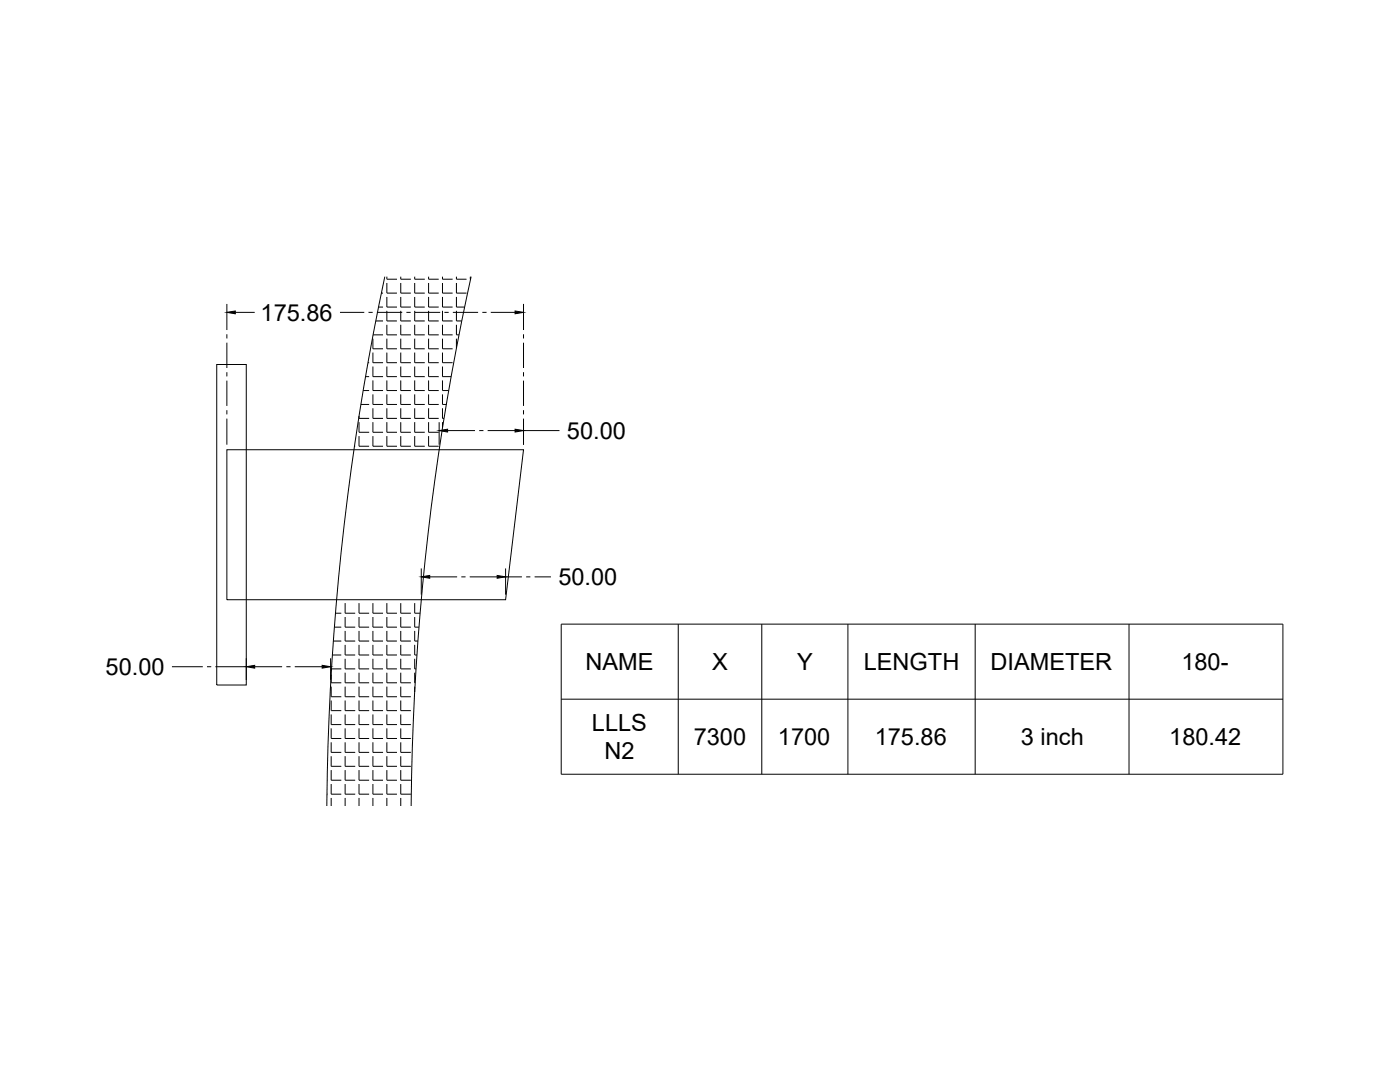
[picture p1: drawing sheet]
<svg xmlns="http://www.w3.org/2000/svg" width="279mm" height="216mm" viewBox="0 0 279 216" stroke-linecap="round" stroke-linejoin="round" font-family="sans-serif">
<!-- layer: 0 -->
<g fill="none" stroke="#000" stroke-width=".2">
<path d="M76.1 58.5h.3M76.8 55.2a527.9 527.9 0 0 0-11.6 105.6M77.2 55.2v.5h2M77.2 56.5v2h2M77.2 59.2v2.1h2M80 55.2v.5h2M80 56.5v2h2M80 59.2v2.1h2M82.8 55.2v.5h2M82.8 56.5v2h2M82.8 59.2v2.1h2M85.5 55.2v.5h2.1"/>
<path d="M85.5 56.5v2h2.1M85.5 59.2v2.1h2.1M88.3 55.2v.5h2M88.3 56.5v2h2M88.3 59.2v2.1h2M91.1 55.2v.5h2M91.1 56.5v2h2M91.1 59.2v2.1h1.6M93.9 55.2v.5M94 55.2a512.1 512.1 0 0 0-11.9 105.6M43.3 72.7h5.8v64h-5.8zM45.3 60.6v5.3"/>
<path d="M45.3 66.7v.8M45.3 68.4v5M45.3 74.3v.8M45.3 75.9v5.1M47 62.3h3.8M67.8 62.3h4.9M72.5 77.9h1.2M73 75.2h.7M73.4 72.4h.3M73.5 62.3h.9M74.4 67.6v2h2M74.4 70.4v2h2"/>
<path d="M74.4 73.1v2.1h2M74.4 75.9v2h2M74.4 78.7v2h2M74.5 66.8h1.9M75 64h1.4M75.2 62.3h5.1M75.5 61.3h.9M77.2 62v2h2M77.2 64.8v2h2M77.2 67.6v2h2M77.2 70.4v2h2M77.2 73.1v2.1h2"/>
<path d="M77.2 75.9v2h2M77.2 78.7v2h2M80 62v2h2M80 64.8v2h2M80 67.6v2h2M80 70.4v2h2M80 73.1v2.1h2M80 75.9v2h2M80 78.7v2h2M81.1 62.3h.9M82.8 62v2h2M82.8 64.8v2h2"/>
<path d="M82.8 67.6v2h2M82.8 70.4v2h2M82.8 73.1v2.1h2M82.8 75.9v2h2M82.8 78.7v2h2M82.8 62.3h5.1M85.5 62v2h2.1M85.5 64.8v2h2.1M85.5 67.6v2h2.1M85.5 70.4v2h2.1M85.5 73.1v2.1h2.1M85.5 75.9v2h2.1"/>
<path d="M85.5 78.7v2h2.1M88.3 62v2h2M88.3 64.8v2h2M88.3 67.6v2h2M88.3 70.4v2h2M88.3 73.1v2.1h1.7M88.3 75.9v2h1.2M88.3 78.7v2h.8M88.7 62.3h.8M90.4 62.3h5M91.1 62v2h1M91.1 64.8v2h.5"/>
<path d="M91.1 67.6v1.9M96.3 62.3h.8M97.9 62.3h4.9M104.5 60.6v5.3M104.5 66.7v.8M104.5 68.4v5M104.5 74.3v.8M104.5 75.9v5.1M45.3 89.7h59.2l-3.6 30h-55.6zM45.3 81.8v.9M45.3 83.5v5.2M70.7 89h.2"/>
<path d="M71.6 83v.5h2.1M71.6 84.2v2.1h2.1M71.6 87v2h2.1M72 80.7h1.7M74.4 81.5v2h2M74.4 84.2v2.1h2M74.4 87v2h2M77.2 81.5v2h2M77.2 84.2v2.1h2M77.2 87v2h2M80 81.5v2h2M80 84.2v2.1h2"/>
<path d="M80 87v2h2M82.8 81.5v2h2M82.8 84.2v2.1h2M82.8 87v2h2M85.5 81.5v2h2.1M85.5 84.2v2.1h2.1M85.5 87v2h2.1M87.6 84.2v4.5M88.3 81.5v2h.3M88.3 84.2v1.2M89.3 85.9h5.5M95.6 85.9h.9"/>
<path d="M97.3 85.9h5.5M104.5 81.8v.9M104.5 83.5v5.2M104.5 85.9h7.2M84.1 113.4v5.3M85.8 115.1h5.4M92.1 115.1h.8M93.7 115.1h5.5M100.9 113.4v5.3M100.9 115.1h3.3M105 115.1h.8M106.7 115.1h3.3"/>
<path d="M34.3 133h6.2M41.3 133h.9M43 133h6.1M49.1 131.4v4.3M50.8 133h5.5M57.1 133h.9M58.8 133h5.5M66 131.4v4.3M66.1 134.6v1.6h2M66.1 137v2h2M66.1 139.8v2h2M66.2 133.5h1.9"/>
<path d="M66.3 130.7h1.8M66.5 127.9h1.6M66.7 125.1h1.4M67 122.4h1.1M68.9 120.3v2.1h2M68.9 123.1v2h2M68.9 125.9v2h2M68.9 128.7v2h2M68.9 131.4v2.1h2M68.9 134.2v2h2M68.9 137v2h2M68.9 139.8v2h2"/>
<path d="M71.6 120.3v2.1h2.1M71.6 123.1v2h2.1M71.6 125.9v2h2.1M71.6 128.7v2h2.1M71.6 131.4v2.1h2.1M71.6 134.2v2h2.1M71.6 137v2h2.1M71.6 139.8v2h2.1M74.4 120.3v2.1h2M74.4 123.1v2h2M74.4 125.9v2h2M74.4 128.7v2h2"/>
<path d="M74.4 131.4v2.1h2M74.4 134.2v2h2M74.4 137v2h2M74.4 139.8v2h2M77.2 120.3v2.1h2M77.2 123.1v2h2M77.2 125.9v2h2M77.2 128.7v2h2M77.2 131.4v2.1h2M77.2 134.2v2h2M77.2 137v2h2M77.2 139.8v2h2"/>
<path d="M80 120.3v2.1h2M80 123.1v2h2M80 125.9v2h2M80 128.7v2h2M80 131.4v2.1h2M80 134.2v2h2M80 137v2h2M80 139.8v2h2M82.8 120.3v2.1h1M82.8 123.1v2h.8M82.8 125.9v2h.6M82.8 128.7v2h.4"/>
<path d="M82.8 131.4v2.1h.2M82.8 134.2l.1 2M82.8 137v1.1M112 124.5h144v30h-144zM112 139.5h144M135.4 124.5v30M152 124.5v30M169.2 124.5v30M194.6 124.5v30M225.3 124.5v30M65.2 158.5h.1M65.3 155.7h.1"/>
<path d="M66.1 142.6v2h2M66.1 145.3v2.1h2M66.1 148.1v2h2M66.1 150.9v2h2M66.1 153.7v2h2M66.1 156.4v2.1h2M66.1 159.2v1.6M68.9 142.6v2h2M68.9 145.3v2.1h2M68.9 148.1v2h2M68.9 150.9v2h2M68.9 153.7v2h2"/>
<path d="M68.9 156.4v2.1h2M68.9 159.2v1.6M71.6 142.6v2h2.1M71.6 145.3v2.1h2.1M71.6 148.1v2h2.1M71.6 150.9v2h2.1M71.6 153.7v2h2.1M71.6 156.4v2.1h2.1M71.6 159.2v1.6M74.4 142.6v2h2M74.4 145.3v2.1h2M74.4 148.1v2h2"/>
<path d="M74.4 150.9v2h2M74.4 153.7v2h2M74.4 156.4v2.1h2M74.4 159.2v1.6M77.2 142.6v2h2M77.2 145.3v2.1h2M77.2 148.1v2h2M77.2 150.9v2h2M77.2 153.7v2h2M77.2 156.4v2.1h2M77.2 159.2v1.6M80 142.6v2h2"/>
<path d="M80 145.3v2.1h2M80 148.1v2h2M80 150.9v2h2M80 153.7v2h2M80 156.4v2.1h2M80 159.2v1.6"/>
</g>
<path d="M45.3 62.3l1.7-.2v.5zM102.8 62.1l1.7 .2-1.7 .3zM87.6 85.9l1.7-.3v.6zM102.8 85.6l1.7 .3-1.7 .3zM84.1 115.1l1.7-.3v.6zM99.2 114.8l1.7 .3-1.7 .3zM49.1 133l1.7-.2v.5zM64.3 132.8l1.7 .2-1.7 .3z" fill="#000" stroke="#000" stroke-width=".2"/>
<g font-size="4.7">
<text x="52" y="64">175.86</text>
<text x="113.1" y="87.6">50.00</text>
<text x="111.4" y="116.8">50.00</text>
<text x="21.1" y="134.7">50.00</text>
<text x="116.8" y="133.7">NAME</text>
<text x="142.1" y="133.7">X</text>
<text x="159.1" y="133.7">Y</text>
<text x="172.4" y="133.7">LENGTH</text>
<text x="197.7" y="133.7">DIAMETER</text>
<text x="235.8" y="133.7">180-</text>
<text x="118.1" y="145.9">LLLS</text>
<text x="138.5" y="148.7">7300</text>
<text x="155.2" y="148.7">1700</text>
<text x="174.6" y="148.7">175.86</text>
<text x="203.8" y="148.7">3 inch</text>
<text x="233.4" y="148.7">180.42</text>
<text x="120.6" y="151.5">N2</text>
</g>
</svg>
